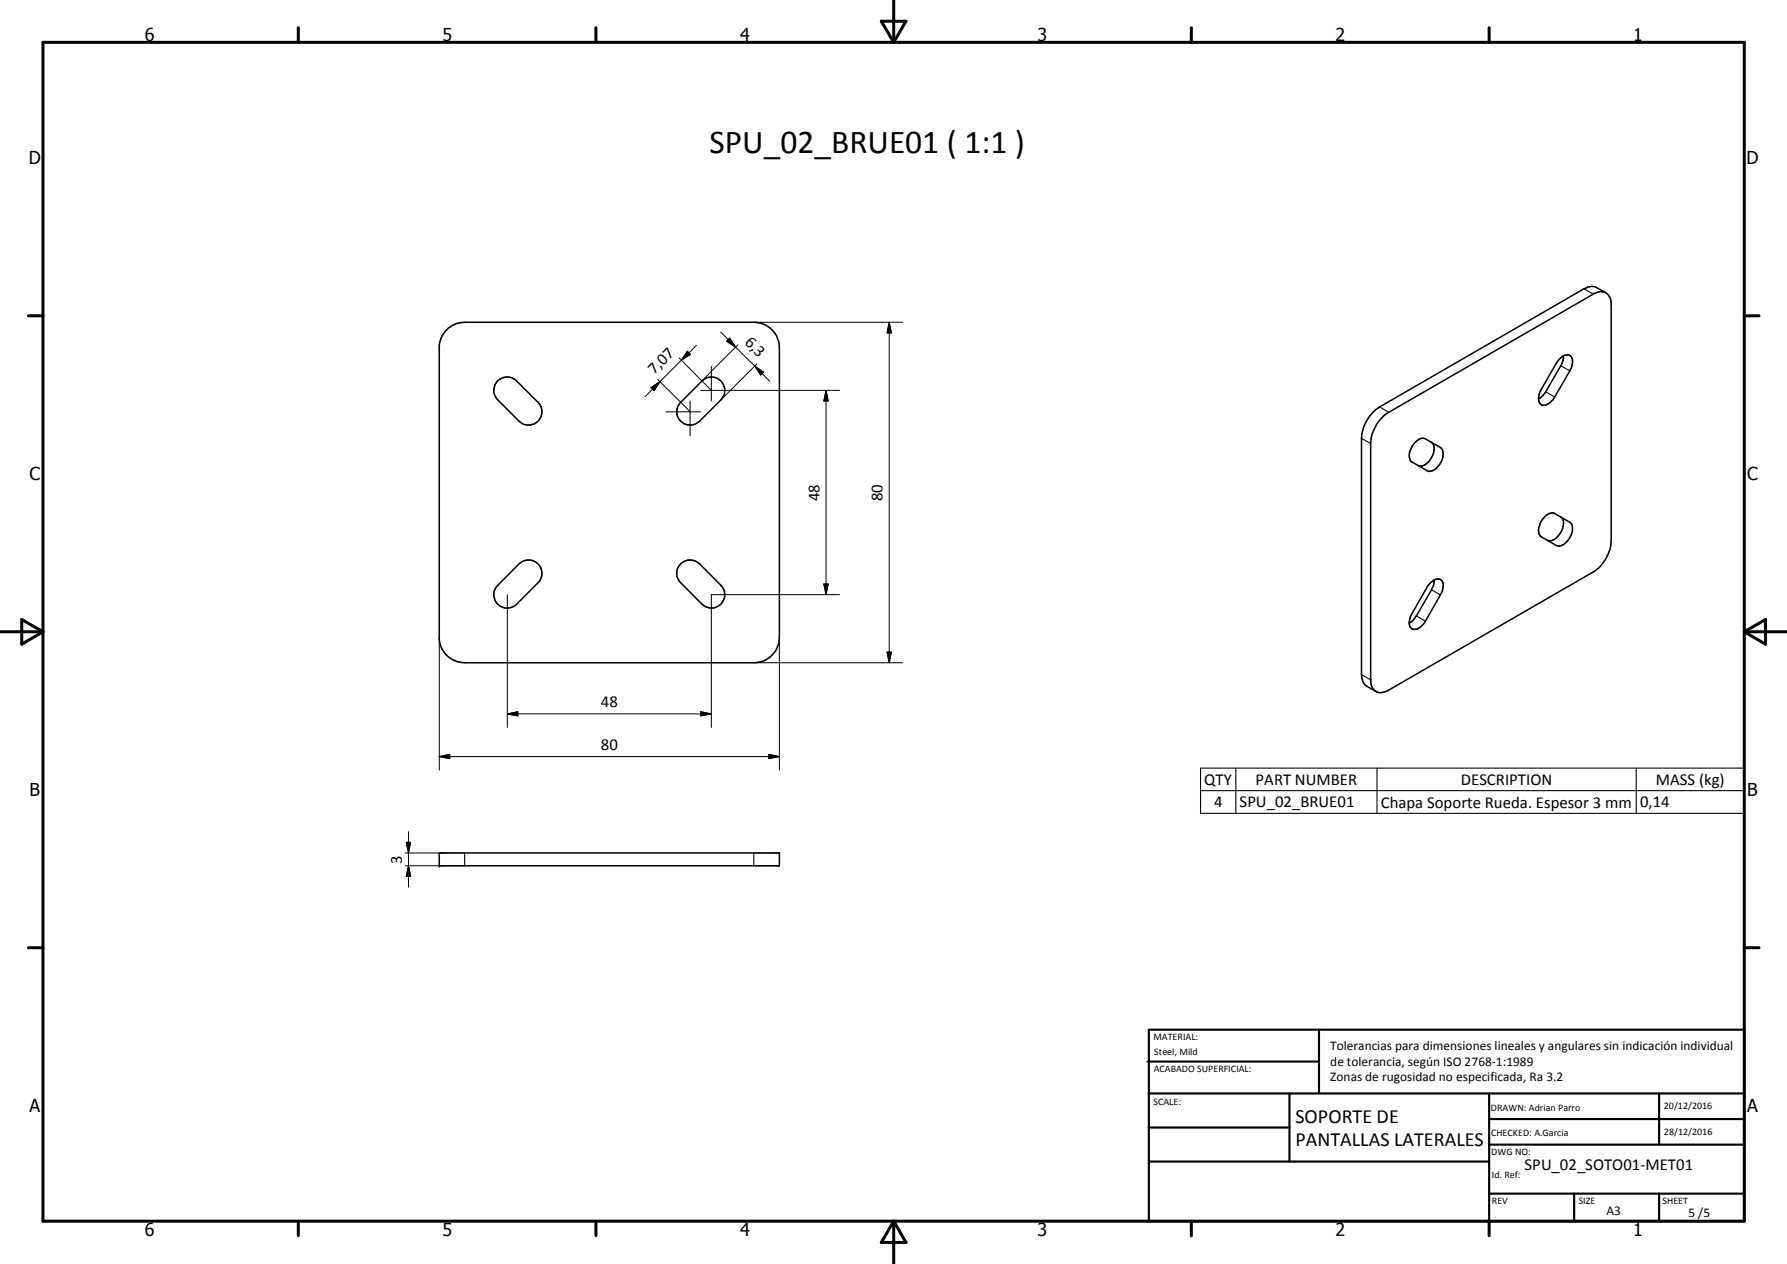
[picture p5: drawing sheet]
<svg xmlns="http://www.w3.org/2000/svg" width="420mm" height="297mm" viewBox="0 0 420 297" stroke-linecap="round" stroke-linejoin="round" font-family="sans-serif">
<g fill="none" stroke="#000" stroke-width=".35">
<path d="M105.4 77.1l2.1-1.1 1.8-.3h67.9a6 6 0 0 1 6 6v68a6 6 0 0 1-6 6h-67.9a6 6 0 0 1-6-5.4v-69.1a6.1 6.1 0 0 1 2.1-4.1zM377.6 68.8l-1.4-.3-1.2 .4-48.5 28a9.4 9.4 0 0 0-4.2 6.9v56.4l.4 1.6 .8 .7M377.6 68.8l.5 .5a3.2 3.2 0 0 1 .7 2.2v55.6a9.2 9.2 0 0 1-4.2 7.3l-48.5 28-.8 .3a2.21 2.21 0 0 1-1.8-.2M377.6 68.8l-2.2-1.2a2.95 2.95 0 0 0-3 .3l-48 27.7a9.4 9.4 0 0 0-4.3 7.4v55.5l.1 .9 .6 1.4 2.7 1.7M116.9 89.7a3.2 3.2 0 0 1 4.3-.5l5.3 5.3a3.1 3.1 0 0 1 0 4.5 3.1 3.1 0 0 1-4.5 0l-5-5a3.1 3.1 0 0 1-.1-4.3zM160.1 94.5l4.9-5a3.1 3.1 0 0 1 4.5 0 3.1 3.1 0 0 1 0 4.5l-5 5a3.1 3.1 0 0 1-4.5 0 3.1 3.1 0 0 1 .1-4.5zM366.7 84.3a1.81 1.81 0 0 1 2.7-.5 3.3 3.3 0 0 1-.3 3.4l-3.6 6.1a3.4 3.4 0 0 1-2.8 1.9 1.81 1.81 0 0 1-.8-2.6l4-7.3zM367.6 83.6l-.1 1.2-.5 1.1-3.6 6.2-.7 1-.9 .7M332.6 104.1a2.15 2.15 0 0 1 2.5-1l3.6 2.1a2.4 2.4 0 0 1 .3 3 3.7 3.7 0 0 1-3.3 2.5l-3.7-2.1a2.21 2.21 0 0 1-.5-2.7zM336.6 103.9a2.64 2.64 0 0 1 .1 3.5 2.99 2.99 0 0 1-3.3 2M122 132.5a3.1 3.1 0 0 1 4.5 0 3.1 3.1 0 0 1 0 4.4l-5 5.1a3.1 3.1 0 0 1-4.5 0 3.1 3.1 0 0 1 0-4.5zM159.9 132.7a3.1 3.1 0 0 1 4.6-.2l5 5a3.1 3.1 0 0 1 0 4.5 3.1 3.1 0 0 1-4.5 0l-4.9-5.1a3.1 3.1 0 0 1-.2-4.2z"/>
<path d="M336.3 137a1.82 1.82 0 0 1 2.7-.6 3.1 3.1 0 0 1-.3 3.4l-3.6 6.2a2.96 2.96 0 0 1-3 1.8 1.87 1.87 0 0 1-.6-2.5l4-7.3zM337.2 136.3l-.1 1.1-.5 1.2-3.6 6.1-.7 1.1-1 .6M363.3 121.3a2.03 2.03 0 0 1 2.2-.6l3.6 2a2.4 2.4 0 0 1 .3 3.1 3.7 3.7 0 0 1-3 2.5l-.5-.1-3.5-2a2.51 2.51 0 0 1-.3-3.1zM367 121.5a2.9 2.9 0 0 1-.2 3.8 2.6 2.6 0 0 1-3 1.7M103.3 200.4h79.9v3.1h-79.9z"/>
</g>
<g fill="none" stroke="#000" stroke-width=".25">
<path d="M372.4 67.9l2.2 1.2M324.4 95.6l2.1 1.3M363.4 92.1l2.1 1.2M367 85.9l2.1 1.3M320.1 103l2.2 1.2M336.6 138.6l2.1 1.2M320.1 158.5l2.2 1.3M333 144.7l2.1 1.3M282.3 180.5h127.8v10.6h-127.8zM282.3 185.8h127.8M290.6 180.5v10.6M323.8 180.5v10.6"/>
<path d="M384.7 180.5v10.6M109.3 200.4v3.1M177.2 200.4v3.1"/>
</g>
<g fill="#000">
<circle cx="103.3" cy="200.4" r=".18"/>
<circle cx="103.3" cy="203.5" r=".18"/>
</g>
<g fill="none" stroke="#000" stroke-width=".71">
<path d="M10.1 9.9h400v277.1h-400zM70.1 6.5v3.4M140.1 6.5v3.4M207.2 5h5.8l-2.9 4.9zM210.1 0v9.9M280.1 6.5v3.4M350.1 6.5v3.4M6.7 74.2h3.4M410.1 74.2h3.5M.1 148.5h10M5.1 145.6l5 2.9-5 2.9zM410.1 148.5h10"/>
<path d="M410.1 148.5l5-2.9v5.8zM6.7 222.7h3.4M410.1 222.7h3.5M70.1 287v3.4M140.1 287v3.4M210.1 287v10M210.1 287l2.9 5h-5.8zM280.1 287v3.4M350.1 287v3.4"/>
</g>
<g fill="none" stroke="#000" stroke-width=".51">
<path d="M269.8 249.5h40.3M270.1 242h140v45h-140zM270.1 257h140M303.2 257v16M310.1 242v15M350.1 257v30M390.1 257v12M270.1 265h33.1M270.1 273h80M350.1 269h60M350.1 263h60M350.1 280.5h60"/>
<path d="M370.1 280.5v6.5M390.1 280.5v6.5"/>
</g>
<g fill="none" stroke="#000" stroke-width=".24">
<path d="M169.4 78l3.6 3.6M171.6 79.5l1.4 2.1-2.2-1.4zM177.2 75.7h35M209.1 75.7l.5 2.5h-1zM209.1 75.7v80M153.1 91.1l2.1-1.4-1.4 2.1zM154.6 89.2l7.6 7.4M155.2 89.7l-3.5 3.5M156.6 96.8h8.1M159.7 84.1l7.5 7.6M160.2 84.7l-5 5M161.6 82.5l.7 .8-2.1 1.4z"/>
<path d="M162.3 94.2v8.2M163.7 81.2l-3.5 3.5M164.7 91.7h32.7M167.2 87.4l-2.2 2.1M167.2 86.1v8.1M170.8 80.2l.8-.7 1.4 2.1zM171.6 91.9l-2.1 2.1M173 81.6l4.4 4.4M173.5 81l-6.2 6.2M177.4 86l2.1 1.5-.7 .6zM177.4 86l3.6 3.6M178 85.5l-6.2 6.2"/>
<path d="M194.2 91.7l.5 2.5h-1zM194.2 91.7v48M119.3 139.7v31.2M193.7 137.2h1l-.5 2.5zM197.4 139.7h-30.2v31.2M103.3 149.7v31.3M177.2 155.7h35M183.2 149.7v31.3M208.6 153.2h1l-.5 2.5zM103.3 177.8l2.4-.5v1zM103.3 177.8h79.9M119.3 167.8l2.4-.5v.9z"/>
<path d="M119.3 167.8h47.9M164.7 167.3l2.5 .5-2.5 .4zM180.8 177.3l2.4 .5-2.4 .5zM95.5 198h1.1l-.6 2.4zM96 195.5v12.9M95.3 200.4h8M95.3 203.5h8M96 203.5l.6 2.5h-1.1z"/>
</g>
<g fill="#000">
<path d="M209.1 75.7l.5 2.5h-1zM153.1 91.1l2.1-1.4-1.4 2.1zM161.6 82.5l.7 .8-2.1 1.4zM171.6 79.5l1.4 2.1-2.2-1.4zM177.4 86l2.1 1.5-.7 .6zM194.2 91.7l.5 2.5h-1zM193.7 137.2h1l-.5 2.5zM208.6 153.2h1l-.5 2.5zM103.3 177.8l2.4-.5v1zM119.3 167.8l2.4-.5v.9zM164.7 167.3l2.5 .5-2.5 .4zM180.8 177.3l2.4 .5-2.4 .5z"/>
<path d="M95.5 198h1.1l-.6 2.4zM96 203.5l.6 2.5h-1.1z"/>
</g>
<text font-size="7.9" x="166.8" y="36">SPU_02_BRUE01 ( 1:1 )</text>
<g font-size="4.7">
<text x="304.6" y="263.8">SOPORTE DE</text>
<text x="304.6" y="269.2">PANTALLAS LATERALES</text>
</g>
<g font-size="4.2">
<text x="34" y="9.6">6</text>
<text x="104" y="9.6">5</text>
<text x="174" y="9.6">4</text>
<text x="244" y="9.6">3</text>
<text x="314" y="9.6">2</text>
<text x="384" y="9.6">1</text>
<text x="6.8" y="38.7">D</text>
<text x="410.6" y="38.7">D</text>
<text x="7" y="112.9">C</text>
<text x="410.8" y="112.9">C</text>
<text x="7" y="187.1">B</text>
<text x="410.8" y="187.1">B</text>
<text x="7" y="261.4">A</text>
<text x="410.8" y="261.4">A</text>
<text x="34" y="290.4">6</text>
<text x="104" y="290.4">5</text>
<text x="174" y="290.4">4</text>
<text x="244" y="290.4">3</text>
<text x="314" y="290.4">2</text>
<text x="384" y="290.4">1</text>
</g>
<g font-size="3.9">
<text x="175" y="80.6" transform="rotate(45 175 80.6)">6,3</text>
<text x="153.8" y="88.2" transform="rotate(-45 153.8 88.2)">7,07</text>
<text x="192.6" y="117.8" transform="rotate(-90 192.6 117.8)">48</text>
<text x="207.5" y="117.8" transform="rotate(-90 207.5 117.8)">80</text>
<text x="141.3" y="166.2">48</text>
<text x="141.3" y="176.2">80</text>
<text x="283.2" y="184.4">QTY</text>
<text x="295.2" y="184.4">PART NUMBER</text>
<text x="343.5" y="184.4">DESCRIPTION</text>
<text x="389.3" y="184.5">MASS (kg)</text>
<text x="285.4" y="189.7">4</text>
<text x="291.5" y="189.7">SPU_02_BRUE01</text>
<text x="324.6" y="189.8">Chapa Soporte Rueda. Espesor 3 mm</text>
<text x="385.6" y="189.7">0,14</text>
<text x="94.5" y="203" transform="rotate(-90 94.5 203)">3</text>
<text x="358.5" y="275">SPU_02_SOTO01-MET01</text>
</g>
<g font-size="3.1">
<text x="312.7" y="246.8">Tolerancias para dimensiones lineales y angulares sin indicación individual</text>
<text x="312.7" y="250.4">de tolerancia, según ISO 2768-1:1989</text>
<text x="312.7" y="254">Zonas de rugosidad no especificada, Ra 3.2</text>
<text x="377.7" y="285.6">A3</text>
<text x="397" y="285.9">5 /5</text>
</g>
<g font-size="2.4">
<text x="271.2" y="244.4">MATERIAL:</text>
<text x="271.3" y="252">ACABADO SUPERFICIAL:</text>
<text x="271.4" y="247.9">Steel, Mild</text>
<text x="271.2" y="259.7">SCALE:</text>
<text x="350.6" y="261">DRAWN: Adrian Parro</text>
<text x="391.2" y="260.6">20/12/2016</text>
<text x="350.6" y="267">CHECKED: A.Garcia</text>
<text x="391.2" y="266.7">28/12/2016</text>
<text x="350.6" y="271.4">DWG NO:</text>
<text x="350.8" y="276.9">Id. Ref:</text>
<text x="350.8" y="282.8">REV</text>
<text x="371.2" y="282.9">SIZE</text>
<text x="390.9" y="282.9">SHEET</text>
</g>
</svg>
